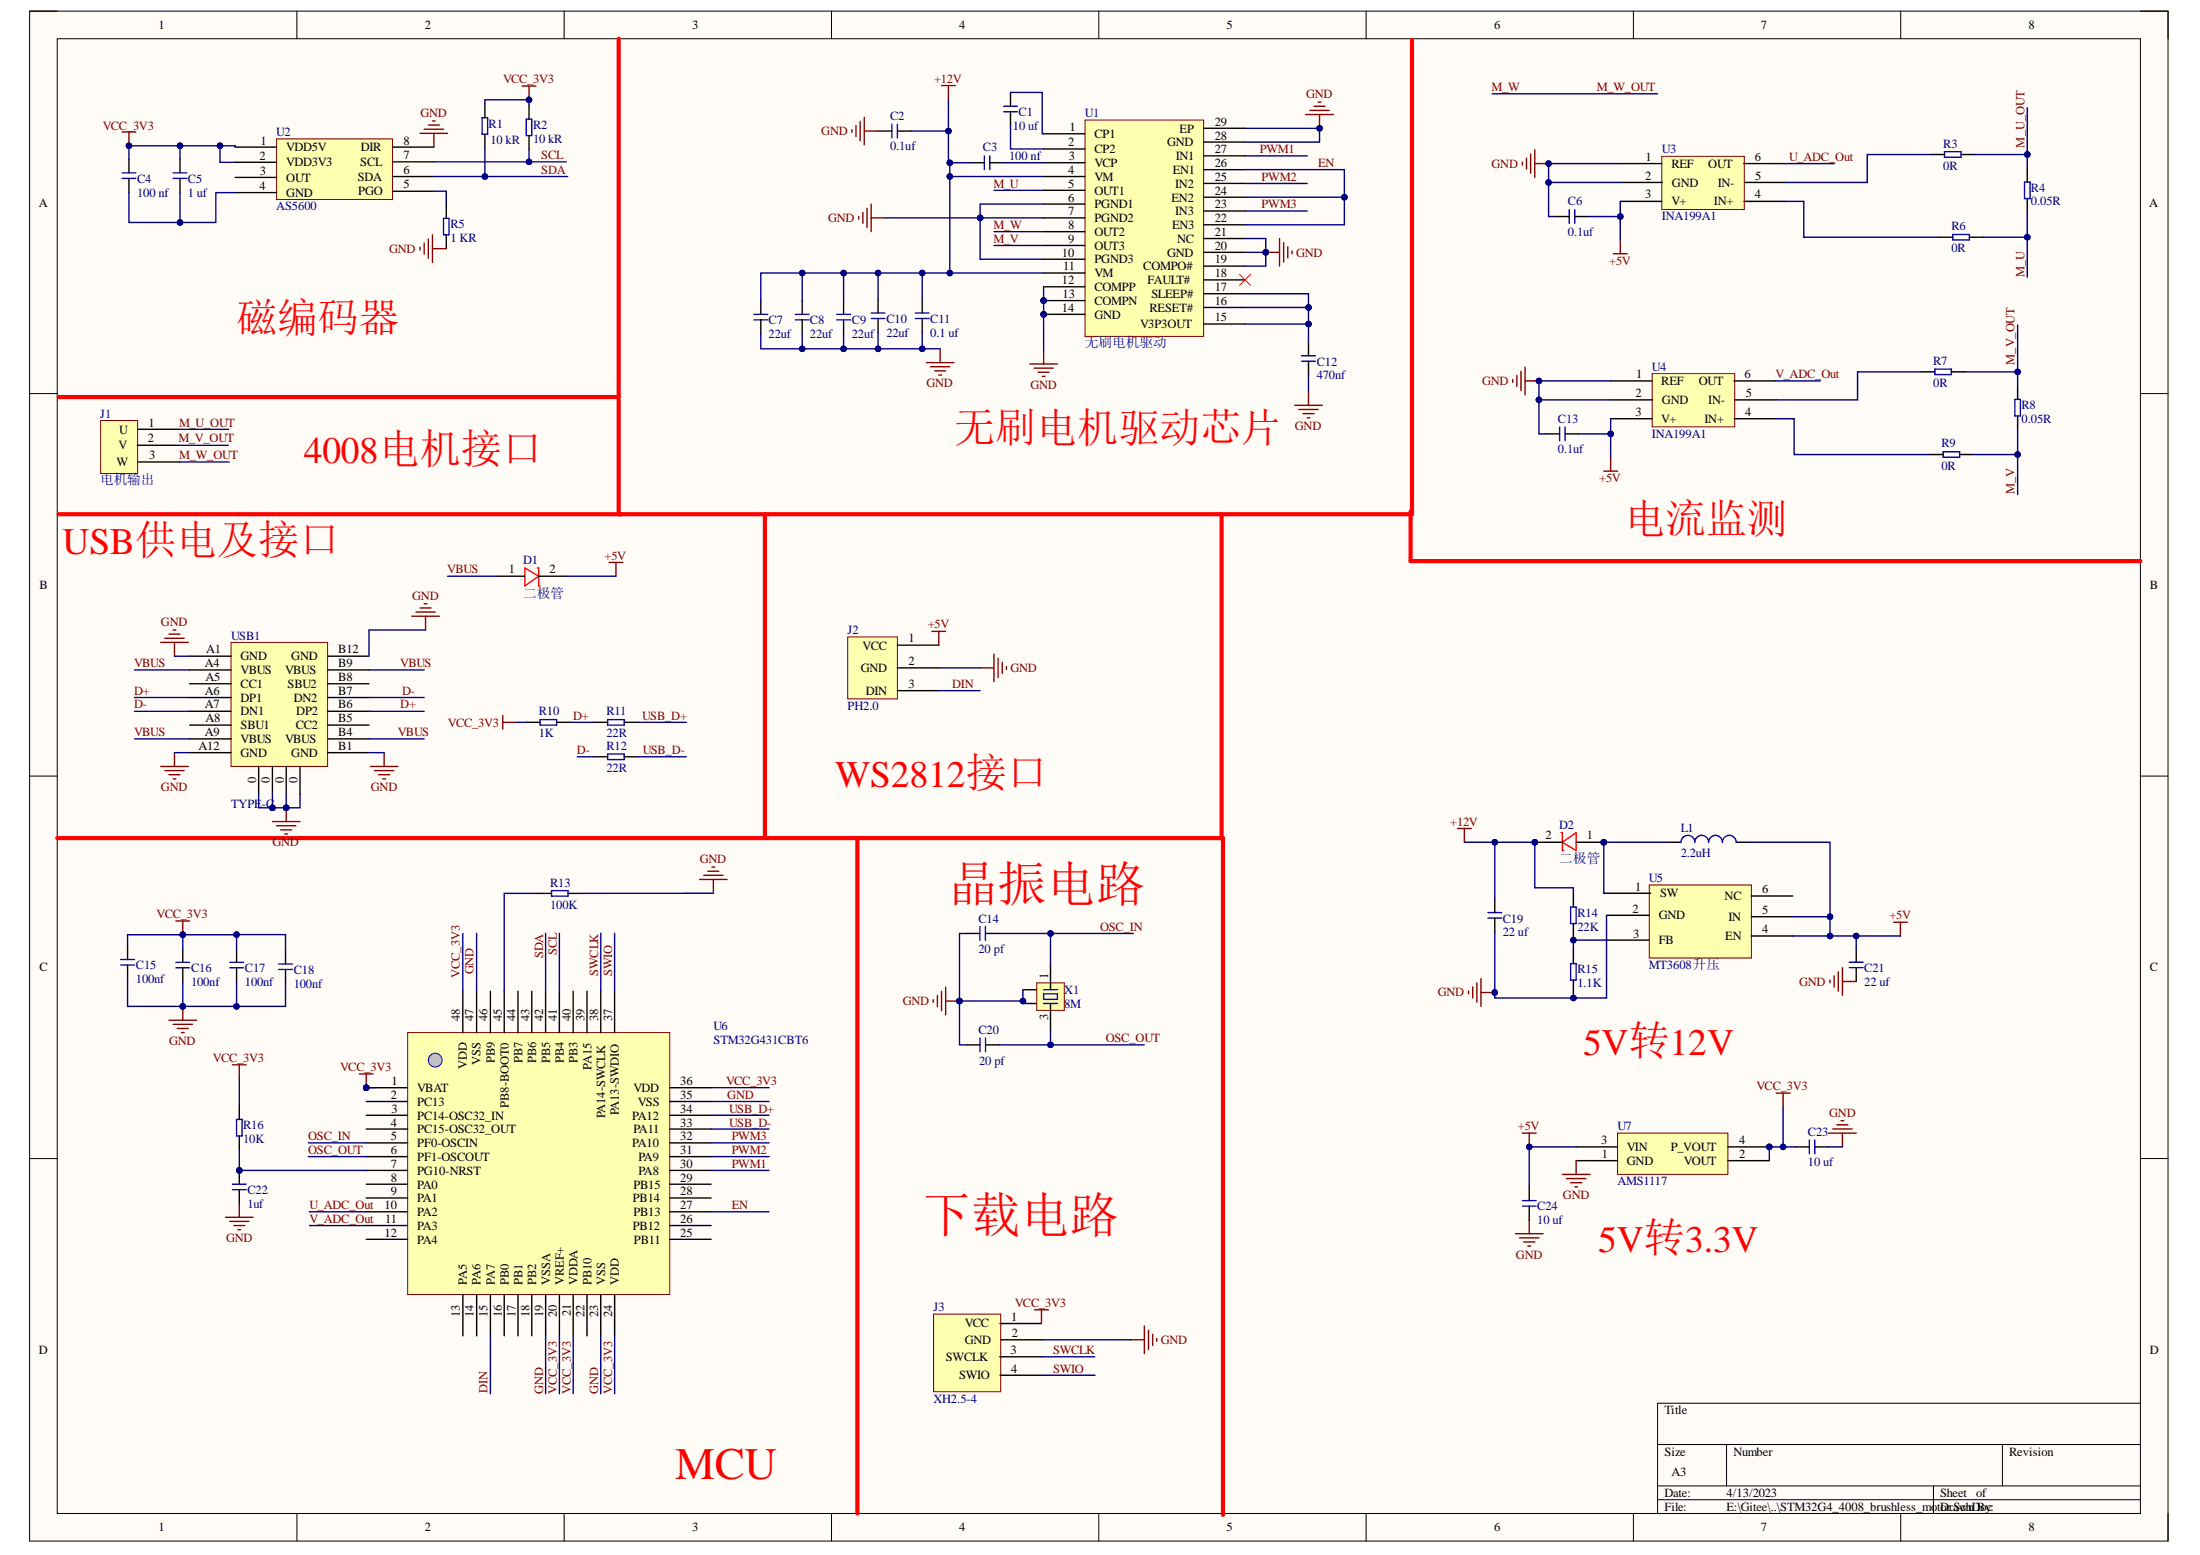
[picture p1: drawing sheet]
# Altium project STM32G4_4008_brushless_motor.PrjPcb
1 sheet, 55 parts. Net scope: global (net labels, ports and power ports of the same name join across sheets).
Board file: STM32G4_4008_brushless_motor.PcbDoc

## Sheet STM32G4_4008_brushless_motor.SchDoc
size A3

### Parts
C1  10 uf  [C 0603]
C2  0.1uf  [C 0603]
C3  100 nf  [C 0603]
C4  100 nf  [C 0603]
C5  1 uf  [C 0603]
C6  0.1uf  [C 0603]
C7  22uf  [C 0603]
C8  22uf  [C 0603]
C9  22uf  [C 0603]
C10  22uf  [C 0603]
C11  0.1 uf  [C 0603]
C12  470nf  [C 0603]
C13  0.1uf  [C 0603]
C14  20 pf  [C 0603]
C15  100nf  [C 0603]
C16  100nf  [C 0603]
C17  100nf  [C 0603]
C18  100nf  [C 0603]
C19  22 uf  [C 0603]
C20  20 pf  [C 0603]
C21  22 uf  [C 0603]
C22  1uf  [C 0603]
C23  10 uf  [C 0603]
C24  10 uf  [C 0603]
D1  二极管  [SMA]
D2  二极管  [SMA]
J1  电机输出  [SH1.0-WT-3P]
J2  PH2.0  [PH2.0-WI-3P]
J3  XH2.5-4  [HDR2.54-M-LI-4P]
L1  2.2uH  [L-SMD-0630]
R1  10 kR  [R 0603]
R2  10 kR  [R 0603]
R3  0R  [R 0603]
R4  0.05R  [R 2512-HP_L]
R5  1 KR  [R 0603]
R6  0R  [R 0603]
R7  0R  [R 0603]
R8  0.05R  [R 2512-HP_L]
R9  0R  [R 0603]
R10  1K  [R 0603]
R11  22R  [R 0603]
R12  22R  [R 0603]
R13  100K  [R 0603]
R14  22K  [R 0603]
R15  1.1K  [R 0603]
R16  10K  [R 0603]
U1  无刷电机驱动  [TSSOP28_n]
U2  AS5600  [SOP8_N]
U3  INA199A1  [SOT36-3N]
U4  INA199A1  [SOT36-3N]
U5  MT3608升压  [SOT23-6L]
U6  STM32G431CBT6  [TQFP48 7x7_L]
U7  AMS1117  [SOT223_N]
USB1  TYPE-C  [USB-C-SMD_TYPE-C-USB-5]
X1  8M  [OSC 3225-4P]

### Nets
+5V: C6.2 C13.2 C21.1 C24.1 D1.2 J2.1(VCC) L1.2 U3.3(V+) U4.3(V+) U5.4(EN) U5.5(IN) U7.3(VIN)
+12V: C2.2 C3.2 C7.1 C8.1 C9.1 C10.1 C11.1 C19.1 D2.2 R14.2 U1.4(VM) U1.11(VM)
GND: C2.1 C6.1 C7.2 C8.2 C9.2 C10.2 C11.2 C12.2 C13.1 C14.2 C15.2 C16.2 C17.2 C18.2 C19.2 C20.2 C21.2 C22.2 C23.1 C24.2 J2.2(GND) J3.2(GND) R5.1 R13.2 R15.1 U1.6(PGND1) U1.7(PGND2) U1.10(PGND3) U1.12(COMPP) U1.13(COMPN) U1.14(GND) U1.19(COMPO#) U1.20(GND) U1.21(NC) U1.28(GND) U1.29(EP) U2.8(DIR) U3.1(REF) U3.2(GND) U4.1(REF) U4.2(GND) U5.2(GND) U6.19(VSSA) U6.23(VSS) U6.35(VSS) U6.47(VSS) U7.1(GND) USB1.0 USB1.A1(GND) USB1.A12(GND) USB1.B1(GND) USB1.B12(GND) X1.2 X1.4
VCC_3V3: C4.1 C5.1 C15.1 C16.1 C17.1 C18.1 C23.2 J3.1(VCC) R1.2 R2.2 R10.2 R16.1 U2.1(VDD5V) U2.2(VDD3V3) U6.1(VBAT) U6.20(VREF+) U6.21(VDDA) U6.24(VDD) U6.36(VDD) U6.48(VDD) U7.2(VOUT) U7.4(P_VOUT)
D+: R10.1 R11.1 USB1.A6(DP1) USB1.B6(DP2)
D-: R12.1 USB1.A7(DN1) USB1.B7(DN2)
DIN: J2.3(DIN) U6.15(PA7)
EN: U1.22(EN3) U1.24(EN2) U1.26(EN1) U6.27(PB13)
M_U: R4.2 R6.1 U1.5(OUT1)
M_U_OUT: J1.1(U) R3.1 R4.1
M_V: R8.2 R9.1 U1.9(OUT3)
M_V_OUT: J1.2(V) R7.1 R8.1
M_W: J1.3(W) U1.8(OUT2)  [also labelled M_W_OUT]
OSC_IN: C14.1 U6.5(PF0-OSCIN) X1.1
OSC_OUT: C20.1 U6.6(PF1-OSCOUT) X1.3
PWM1: U1.27(IN1) U6.30(PA8)
PWM2: U1.25(IN2) U6.31(PA9)
PWM3: U1.23(IN3) U6.32(PA10)
SCL: R2.1 U2.7(SCL) U6.41(PB4)
SDA: R1.1 U2.6(SDA) U6.42(PB5)
SWCLK: J3.3(SWCLK) U6.38(PA14-SWCLK)
SWIO: J3.4(SWIO) U6.37(PA13-SWDIO)
U_ADC_Out: U3.6(OUT) U6.10(PA2)
USB_D+: R11.2 U6.34(PA12)
USB_D-: R12.2 U6.33(PA11)
V_ADC_Out: U4.6(OUT) U6.11(PA3)
VBUS: D1.1 USB1.A4(VBUS) USB1.A9(VBUS) USB1.B4(VBUS) USB1.B9(VBUS)
NetC1_1: C1.1 U1.1(CP1)
NetC1_2: C1.2 U1.2(CP2)
NetC3_1: C3.1 U1.3(VCP)
NetC4_2: C4.2 C5.2 U2.4(GND)
NetC12_1: C12.1 U1.15(V3P3OUT) U1.16(RESET#) U1.17(SLEEP#)
NetC22_1: C22.1 R16.2 U6.7(PG10-NRST)
NetD2_1: D2.1 L1.1 U5.1(SW)
NetR3_2: R3.2 U3.5(IN-)
NetR5_2: R5.2 U2.5(PGO)
NetR6_2: R6.2 U3.4(IN+)
NetR7_2: R7.2 U4.5(IN-)
NetR9_2: R9.2 U4.4(IN+)
NetR13_1: R13.1 U6.45(PB8-BOOT0)
NetR14_1: R14.1 R15.2 U5.3(FB)

Not connected (* = marked no-connect by the designer): U1 18(FAULT#)*; U2 3(OUT); U5 6(NC); U6 2(PC13) 3(PC14-OSC32_IN) 4(PC15-OSC32_OUT) 8(PA0) 9(PA1) 12(PA4) 13(PA5) 14(PA6) 16(PB0) 17(PB1) 18(PB2) 22(PB10) 25(PB11) 26(PB12) 28(PB14) 29(PB15) 39(PA15) 40(PB3) 43(PB6) 44(PB7) 46(PB9); USB1 A5(CC1) A8(SBU1) B5(CC2) B8(SBU2)

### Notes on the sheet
- 磁编码器
- 4008电机接口
- 无刷电机驱动芯片
- USB供电及接口
- 电流监测
- WS2812接口
- (near C14) 晶振电路
- (near R15) 5V转12V
- 下载电路
- 5V转3.3V
- MCU
